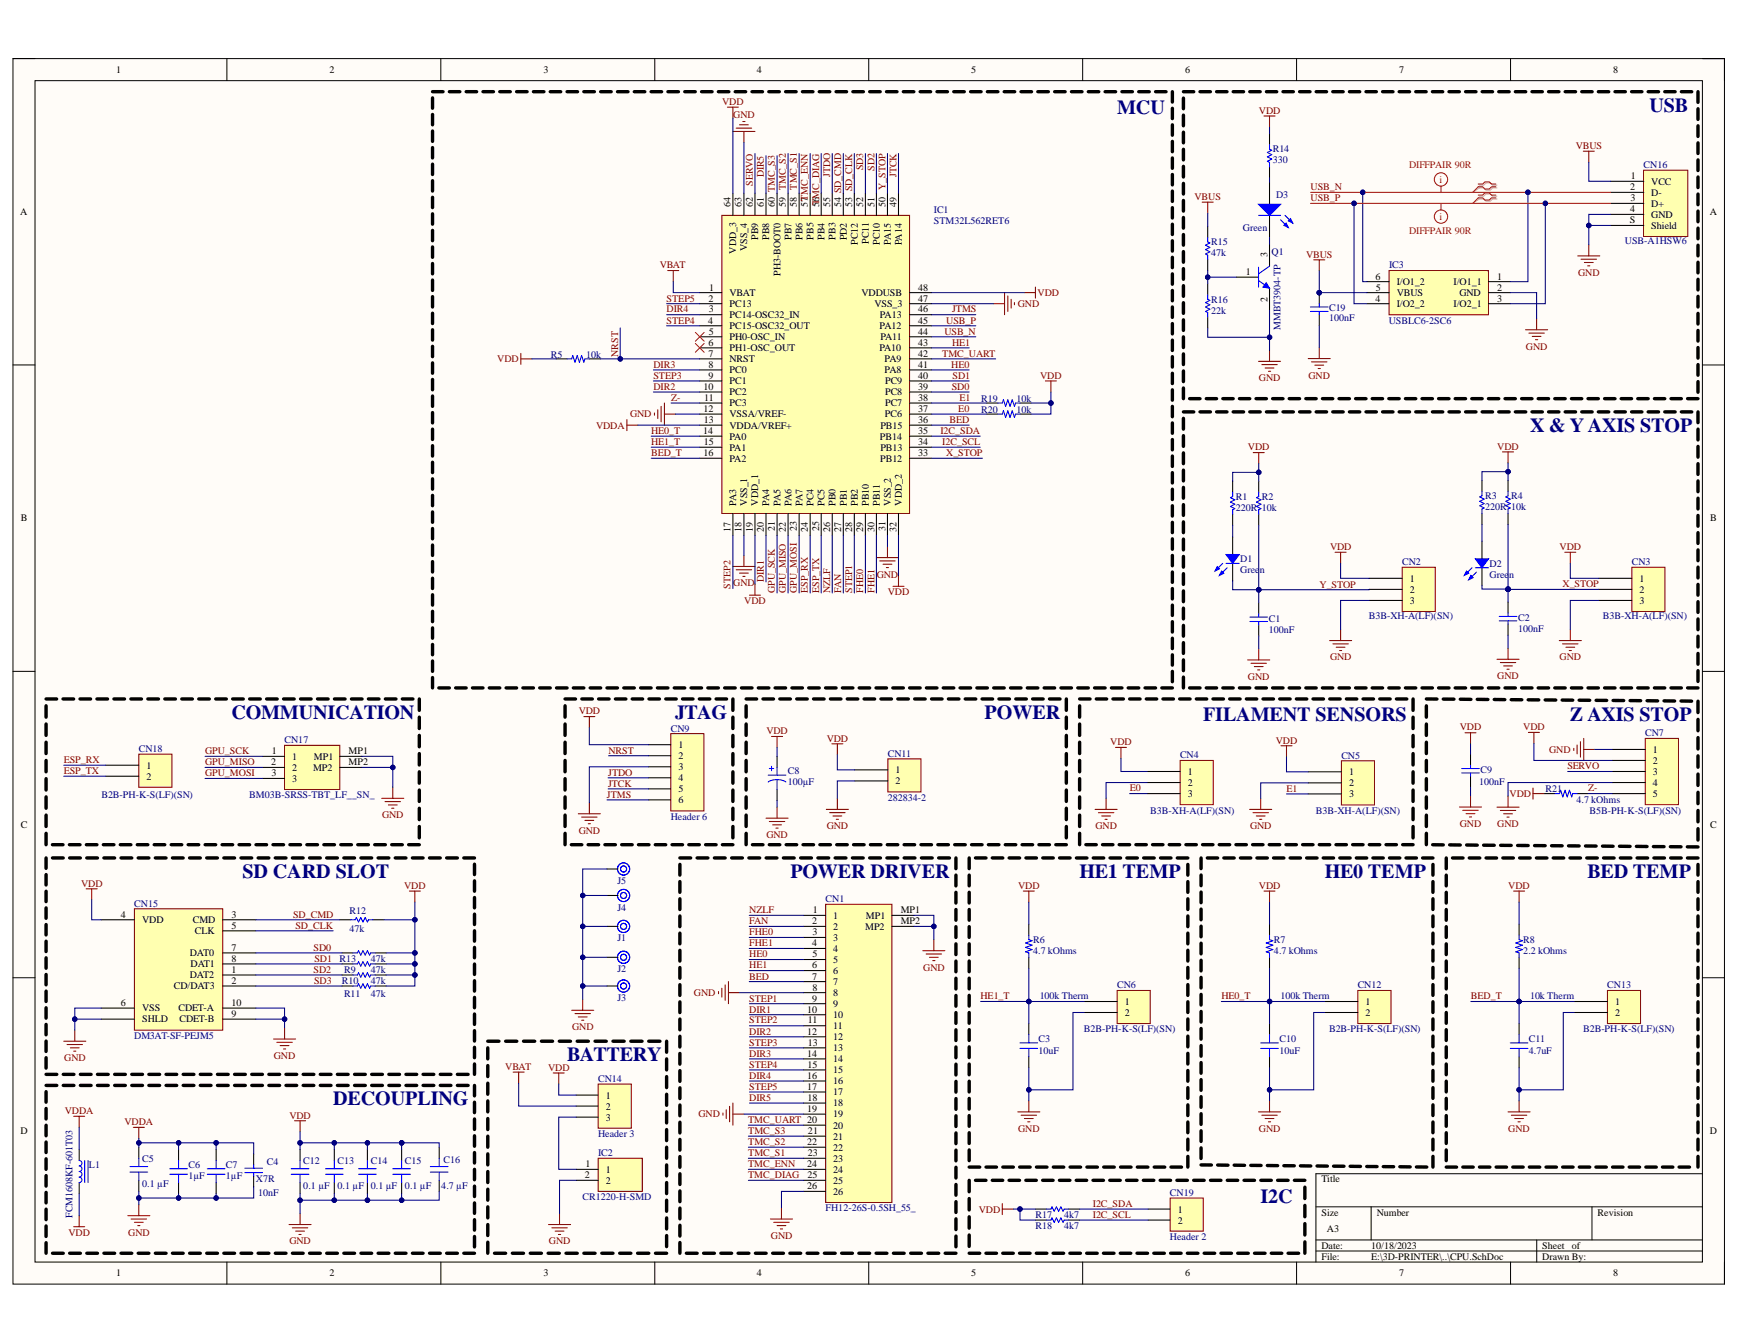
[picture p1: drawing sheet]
# Altium project CPU.PrjPcb
1 sheet, 68 parts. Net scope: global (net labels, ports and power ports of the same name join across sheets).
Board file: PCB3.PcbDoc

## Sheet CPU.SchDoc
size A3; SheetNumber: 1; SheetTotal: 1

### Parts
C1  value 100nF  [1608[0603]]  (hidden comment: X5R)
C2  value 100nF  [1608[0603]]  (hidden comment: X5R)
C3  10uF  [CAP 0603_1608]
C4  X7R  value 10nF  [1608[0603]]
C5  0.1 µF  [CAP 0603_1608]
C6  1µF  [CAP 0603_1608]
C7  1µF  [CAP 0603_1608]
C8  100µF  [CAP ALSMD POLY 5.3MM H6.0MM]
C9  value 100nF  [1608[0603]]  (hidden comment: X5R)
C10  10uF  [CAP 0603_1608]
C11  4.7uF  [CAP 0603_1608]
C12  0.1 µF  [CAP 0603_1608]
C13  0.1 µF  [CAP 0603_1608]
C14  0.1 µF  [CAP 0603_1608]
C15  0.1 µF  [CAP 0603_1608]
C16  4.7 µF  [CAP 0603_1608]
C19  value 100nF  [1608[0603]]  (hidden comment: Cap)
CN1  FH12-26S-0.5SH_55_  [FH1226S05SH55]
CN2  B3B-XH-A(LF)(SN)  [JST XH B3B-XH-A]
CN3  B3B-XH-A(LF)(SN)  [JST XH B3B-XH-A]
CN4  B3B-XH-A(LF)(SN)  [JST XH B3B-XH-A]
CN5  B3B-XH-A(LF)(SN)  [JST XH B3B-XH-A]
CN6  B2B-PH-K-S(LF)(SN)  [JST B2B-PH-K]
CN7  B5B-PH-K-S(LF)(SN)  [JST B5B-PH-K]
CN9  Header 6  [HDR1X6]
CN11  282834-2  [TE 282834-2]
CN12  B2B-PH-K-S(LF)(SN)  [JST B2B-PH-K]
CN13  B2B-PH-K-S(LF)(SN)  [JST B2B-PH-K]
CN14  Header 3  [HDR1X3]
CN15  DM3AT-SF-PEJM5  [HIROSE DM3AT-SF-PEJM5]
CN16  USB-A1HSW6  [ON SHORE TECHNOLOGY USB-A1HSW6]
CN17  BM03B-SRSS-TBT_LF__SN_  [BM03BSRSSTBTLFSN]
CN18  B2B-PH-K-S(LF)(SN)  [JST B2B-PH-K]
CN19  Header 2  [HDR1X2]
D1  Green  [LED 0805_2012 GREEN]
D2  Green  [LED 0805_2012 GREEN]
D3  Green  [1608[0603]]
IC1  STM32L562RET6  [QFP50P1200X1200X160-64N]
IC2  CR1220-H-SMD  [CR1220HSMD]
IC3  USBLC6-2SC6  [SOT95P280X145-6N]
J1  PTH 3.2mm  [PTH 3.2mm]  (value not drawn)
J2  PTH 3.2mm  [PTH 3.2mm]  (value not drawn)
J3  PTH 3.2mm  [PTH 3.2mm]  (value not drawn)
J4  PTH 3.2mm  [PTH 3.2mm]  (value not drawn)
J5  PTH 3.2mm  [PTH 3.2mm]  (value not drawn)
L1  FCM1608KF-601T03  [IND 0603_1608 RF WW]
Q1  MMBT3904-TP  [MCCSEMI SOT-23-3]
R1  value 220R  [1608[0603]]  (hidden comment: Res1)
R2  value 10k  [1608[0603]]  (hidden comment: Res1)
R3  value 220R  [1608[0603]]  (hidden comment: Res1)
R4  value 10k  [1608[0603]]  (hidden comment: Res1)
R5  10k  [RES 0603_1608]
R6  4.7 kOhms  [RES 0603_1608]
R7  4.7 kOhms  [RES 0603_1608]
R8  2.2 kOhms  [RES 0603_1608]
R9  value 47k  [1608[0603]]  (hidden comment: Res1)
R10  value 47k  [1608[0603]]  (hidden comment: Res1)
R11  value 47k  [1608[0603]]  (hidden comment: Res1)
R12  value 47k  [1608[0603]]  (hidden comment: Res1)
R13  value 47k  [1608[0603]]  (hidden comment: Res1)
R14  value 330  [1608[0603]]  (hidden comment: Res1)
R15  value 47k  [1608[0603]]  (hidden comment: Res1)
R16  value 22k  [1608[0603]]  (hidden comment: Res1)
R17  value 4k7  [1608[0603]]  (hidden comment: Res1)
R18  value 4k7  [1608[0603]]  (hidden comment: Res1)
R19  10k  [RES 0603_1608]
R20  10k  [RES 0603_1608]
R21  4.7 kOhms  [RES 0603_1608]

### Blocks framed on the sheet
MCU: IC1 R5 R19 R20
USB: C19 CN16 D3 IC3 Q1 R14-R16
X & Y AXIS STOP: C1 C2 CN2 CN3 D1 D2 R1-R4
COMMUNICATION: CN17 CN18
JTAG: CN9
POWER: C8 CN11
FILAMENT SENSORS: CN4 CN5
Z AXIS STOP: C9 CN7 R21
SD CARD SLOT: CN15 R9-R13
POWER DRIVER: CN1
HE1 TEMP: C3 CN6 R6
HE0 TEMP: C10 CN12 R7
BED TEMP: C11 CN13 R8
BATTERY: CN14 IC2
DECOUPLING: C4-C7 C12-C16 L1
I2C: CN19 R17 R18

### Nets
GND: C1.2 C2.2 C3.1 C4.1 C5.1 C6.1 C7.1 C8.2 C9.2 C10.1 C11.1 C12.1 C13.1 C14.1 C15.1 C16.1 C19.1 CN1.8 CN1.19 CN1.26 CN1.MP1 CN1.MP2 CN2.3 CN3.3 CN4.2 CN5.2 CN6.2 CN7.1 CN7.4 CN9.3 CN11.2 CN12.2 CN13.2 CN15.6(VSS) CN15.9(CDET-B) CN15.10(CDET-A) CN15.S(SHLD) CN16.4(GND) CN16.S(Shield) CN17.MP1 CN17.MP2 IC1.12(VSSA/VREF-) IC1.18(VSS_1) IC1.31(VSS_2) IC1.47(VSS_3) IC1.63(VSS_4) IC2.2 IC3.2(GND) J1.0 J2.0 J3.0 J4.0 J5.0 Q1.2(E) R16.1
VBAT: CN14.2 IC1.1(VBAT)
VBUS: C19.2 CN16.1(VCC) IC3.5(VBUS) R15.2
VDD: C8.1 C9.1 C12.2 C13.2 C14.2 C15.2 C16.2 CN2.1 CN3.1 CN4.1 CN5.1 CN7.2 CN9.1 CN11.1 CN14.1 CN15.4(VDD) IC1.19(VDD_1) IC1.32(VDD_2) IC1.48(VDDUSB) IC1.64(VDD_3) L1.2 R1.1 R2.1 R3.1 R4.1 R5.1 R6.2 R7.2 R8.2 R9.1 R10.2 R11.2 R12.1 R13.2 R14.2 R17.1 R18.1 R19.2 R20.2 R21.2
VDDA: C4.2 C5.2 C6.2 C7.2 IC1.13(VDDA/VREF+) L1.1
BED: CN1.7 IC1.36(PB15)
BED_T: C11.2 CN13.1 IC1.16(PA2) R8.1
DIR1: CN1.10 IC1.20(PA4)
DIR2: CN1.12 IC1.10(PC2)
DIR3: CN1.14 IC1.8(PC0)
DIR4: CN1.16 IC1.3(PC14-OSC32_IN)
DIR5: CN1.18 IC1.61(PB8)
E0: CN4.3 IC1.37(PC6) R20.1
E1: CN5.3 IC1.38(PC7) R19.1
ESP_RX: CN18.1 IC1.24(PC4)
ESP_TX: CN18.2 IC1.25(PC5)
FAN: CN1.2 IC1.27(PB1)
FHE0: CN1.3 IC1.29(PB10)
FHE1: CN1.4 IC1.30(PB11)
GPU_MISO: CN17.2 IC1.22(PA6)
GPU_MOSI: CN17.3 IC1.23(PA7)
GPU_SCK: CN17.1 IC1.21(PA5)
HE0: CN1.5 IC1.41(PA8)
HE0_T: C10.2 CN12.1 IC1.14(PA0) R7.1
HE1: CN1.6 IC1.43(PA10)
HE1_T: C3.2 CN6.1 IC1.15(PA1) R6.1
I2C_SCL: CN19.2 IC1.34(PB13) R18.2
I2C_SDA: CN19.1 IC1.35(PB14) R17.2
JTCK: CN9.5 IC1.49(PA14)
JTDO: CN9.4 IC1.55(PB3)
JTMS: CN9.6 IC1.46(PA13)
NRST: CN9.2 IC1.7(NRST) R5.2
NZLF: CN1.1 IC1.26(PB0)
SD0: CN15.7(DAT0) IC1.39(PC8) R13.1
SD1: CN15.8(DAT1) IC1.40(PC9) R9.2
SD2: CN15.1(DAT2) IC1.51(PC10) R10.1
SD3: CN15.2(CD/DAT3) IC1.52(PC11) R11.1
SD_CLK: CN15.5(CLK) IC1.53(PC12)
SD_CMD: CN15.3(CMD) IC1.54(PD2) R12.2
SERVO: CN7.3 IC1.62(PB9)
STEP1: CN1.9 IC1.28(PB2)
STEP2: CN1.11 IC1.17(PA3)
STEP3: CN1.13 IC1.9(PC1)
STEP4: CN1.15 IC1.4(PC15-OSC32_OUT)
STEP5: CN1.17 IC1.2(PC13)
TMC_DIAG: CN1.25 IC1.56(PB4)
TMC_ENN: CN1.24 IC1.57(PB5)
TMC_S1: CN1.23 IC1.58(PB6)
TMC_S2: CN1.22 IC1.59(PB7)
TMC_S3: CN1.21 IC1.60(PH3-BOOT0)
TMC_UART: CN1.20 IC1.42(PA9)
USB_N: CN16.2(D-) IC1.44(PA11) IC3.1(I/O1_1) IC3.6(I/O1_2)
USB_P: CN16.3(D+) IC1.45(PA12) IC3.3(I/O2_1) IC3.4(I/O2_2)
X_STOP: C2.1 CN3.2 D2.2 IC1.33(PB12) R4.2
Y_STOP: C1.1 CN2.2 D1.2 IC1.50(PA15) R2.2
Z-: CN7.5 IC1.11(PC3) R21.1
NetCN14_3: CN14.3 IC2.1
NetD1_1: D1.1 R1.2
NetD2_1: D2.1 R3.2
NetD3_1: D3.1(A) R14.1
NetD3_2: D3.2(K) Q1.3(C)
NetQ1_1: Q1.1(B) R15.1 R16.2

Not connected (* = marked no-connect by the designer): IC1 5(PH0-OSC_IN)* 6(PH1-OSC_OUT)*

### Layout directives
mark named DIFFPAIR 90R: USB_N, USB_P
differential pair: USB_N, USB_P

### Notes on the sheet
- 100k Therm
- 10k Therm
